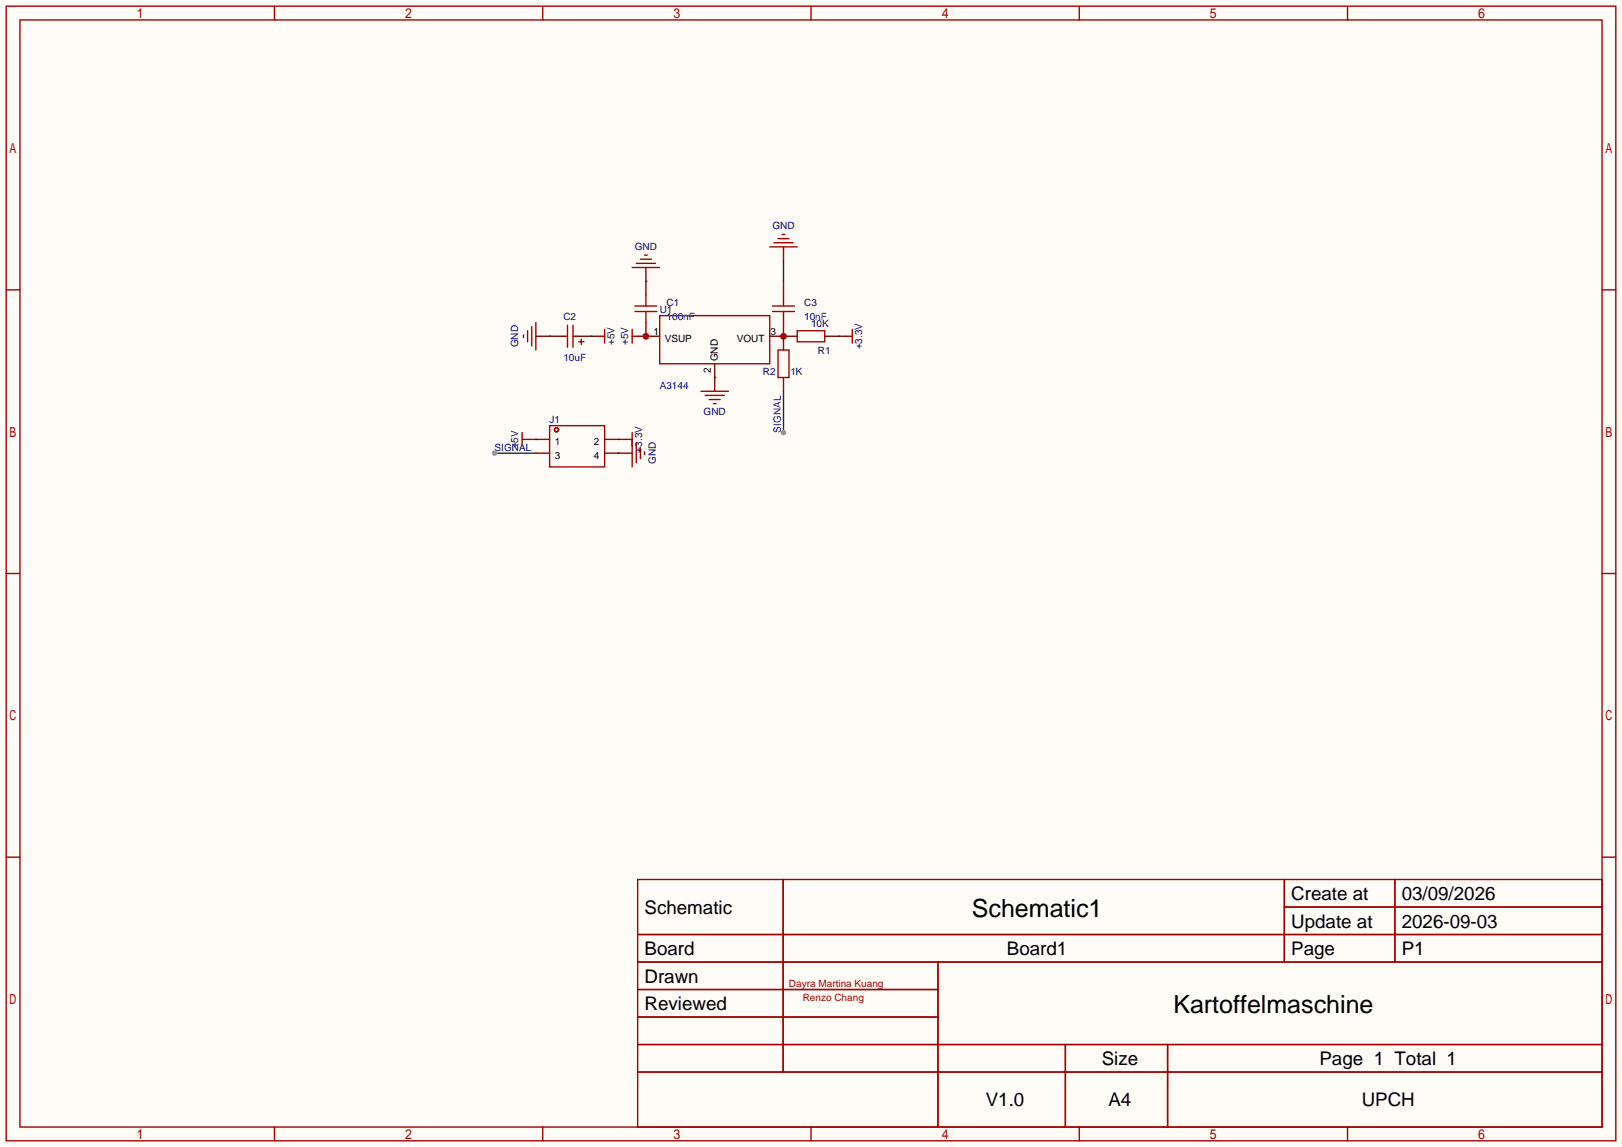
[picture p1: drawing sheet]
<svg xmlns="http://www.w3.org/2000/svg" width="299mm" height="212mm" viewBox="0 0 299 212" stroke-linecap="round" stroke-linejoin="round" font-family="sans-serif">
<path d="M0 0h299.5v211.8h-299.5z" fill="#fffcf7"/>
<g fill="none" stroke="#a10000" stroke-width=".25">
<path d="M1.1 1.1h297.2v209.6h-297.2zM3.7 3.7h292.1v204.5h-292.1zM50.7 1.1v2.6M100.2 1.1v2.6M149.7 1.1v2.6M199.3 1.1v2.6M248.8 1.1v2.6M1.1 53.5h2.6M121.8 58.3h20.3v8.9h-20.3zM295.8 53.5h2.5M116.7 60.8v2.6M116.7 62.1h1.3"/>
<path d="M129.4 72.3h5.1M130.2 73h3.5M130.9 73.8h2.1M131.7 74.5h.5M143.6 64.6h2.1v5.1h-2.1zM147.2 61.1h5.1v2h-5.1zM156.1 62.1h1.3M157.4 60.8v2.6M1.1 105.9h2.6M295.8 105.9h2.5M1.1 158.3h2.6M295.8 158.3h2.5"/>
<path d="M117.7 162.4h178.1v45.8h-178.1zM117.7 172.6h178.1M117.7 177.7h178.1M144.6 162.4v35.6M173.2 177.7v30.5M237.1 162.4v15.3M237.1 167.5h58.7M257.5 162.4v15.3M117.7 182.8h55.5M117.7 192.9h178.1M117.7 187.8h55.5M117.7 198h178.1"/>
<path d="M196.7 192.9v15.3M215.6 192.9v15.3M50.7 208.2v2.5M100.2 208.2v2.5M149.7 208.2v2.5M199.3 208.2v2.5M248.8 208.2v2.5"/>
</g>
<path d="M118 62.1h3.8M132 67.2v5.1M142.1 62.1h5.1M144.7 62.1v2.5M144.7 69.7v2.6M152.3 62.1h3.8" fill="none" stroke="#870000" stroke-width=".25"/>
<path d="M119.3 62.1h.1M132 69.7h.1M144.7 62.1h.1M144.7 72.3v7.6M154.8 62.1h.1" fill="none" stroke="#008700" stroke-width=".25"/>
<circle cx="144.7" cy="79.9" r=".51" fill="#999"/>
<path d="M119.3 51.9v2.6M119.3 59.6v2.5" fill="none" stroke="#870000" stroke-width=".25"/>
<circle cx="119.3" cy="62.1" r=".63" fill="#c00"/>
<g fill="none" stroke="#a10000" stroke-width=".25">
<path d="M98.9 59.6v5M116.7 49.4h5.1M117.2 56.5h4.1M117.2 57.5h4.1M117.5 48.6h3.5M118.2 47.9h2.1M119 47.1h.5M119.3 54.5v2M119.3 57.5v2.1M96.6 61.8v.6M97.4 61.1v2M98.2 60.3v3.6"/>
<path d="M104 62.1h.8M104.8 60.1v4M105.8 60.1v4M105.8 62.1h.8M106.8 63.1h1M107.3 62.6v1M110.4 62.1h1.2M111.6 60.8v2.6"/>
</g>
<path d="M119.3 49.4v2.5M144.7 51.9v2.6M144.7 59.6v2.5M98.9 62.1h5.1M106.6 62.1h3.8" fill="none" stroke="#870000" stroke-width=".25"/>
<path d="M119.3 51.9h.1M101.5 62.1h.1M109.1 62.1h.1" fill="none" stroke="#008700" stroke-width=".25"/>
<circle cx="144.7" cy="62.1" r=".63" fill="#c00"/>
<g fill="none" stroke="#a10000" stroke-width=".25">
<path d="M142.6 56.5h4.1M142.6 57.5h4.1M144.7 54.5v2M144.7 57.5v2.1M96.4 79.9v2.5M101.5 78.6h10.1v7.6h-10.1zM116.7 79.9v2.5M96.4 81.2h1.3M115.4 81.2h1.3"/>
<circle cx="102.7" cy="79.4" r=".38"/>
</g>
<path d="M97.7 81.2h3.8M98.9 83.7h2.6M111.6 81.2h3.8M111.6 83.7h2.6" fill="none" stroke="#870000" stroke-width=".25"/>
<path d="M91.3 83.7h7.6M98.9 81.2h.1M114.2 81.2h.1" fill="none" stroke="#008700" stroke-width=".25"/>
<circle cx="91.3" cy="83.7" r=".51" fill="#999"/>
<path d="M144.7 45.6v2.5M114.2 83.7h2.5" fill="none" stroke="#870000" stroke-width=".25"/>
<path d="M142.1 45.6h5.1M142.9 44.8h3.5M143.6 44.1h2.1M144.4 43.3h.5M116.7 81.2v5M117.5 81.9v3.6M118.2 82.7v2M119 83.4v.5" fill="none" stroke="#a10000" stroke-width=".25"/>
<path d="M144.7 48.1v3.8M114.2 83.7h.1" fill="none" stroke="#008700" stroke-width=".25"/>
<g font-size="4.6">
<text x="179.4" y="169.4">Schematic1</text>
<text x="216.6" y="187.1">Kartoffelmaschine</text>
</g>
<g font-size="3.5">
<text x="238.4" y="166.2">Create at</text>
<text x="258.8" y="166.2">03/09/2026</text>
<text x="119" y="168.8">Schematic</text>
<text x="238.4" y="171.3">Update at</text>
<text x="258.8" y="171.3">2026-09-03</text>
<text x="119" y="176.4">Board</text>
<text x="185.9" y="176.4">Board1</text>
<text x="238.4" y="176.4">Page</text>
<text x="258.8" y="176.4">P1</text>
<text x="119" y="181.5">Drawn</text>
<text x="119" y="186.6">Reviewed</text>
<text x="203.4" y="196.7">Size</text>
<text x="243.6" y="196.7">Page 1 Total 1</text>
<text x="182" y="204.3">V1.0</text>
<text x="204.7" y="204.3">A4</text>
<text x="251.4" y="204.3">UPCH</text>
</g>
<g font-size="1.8" fill="#000080">
<text x="117.2" y="46.1">GND</text>
<text x="142.6" y="42.3">GND</text>
<text x="104" y="59.1">C2</text>
<text x="121.8" y="57.8">U1</text>
<text x="123.1" y="56.6">C1</text>
<text x="148.5" y="56.6">C3</text>
<text x="95.7" y="64.2" transform="rotate(-90 95.7 64.2)">GND</text>
<text x="113.5" y="63.8" transform="rotate(-90 113.5 63.8)">+5V</text>
<text x="116" y="63.8" transform="rotate(-90 116 63.8)">+5V</text>
<text x="151" y="65.5">R1</text>
<text x="159.2" y="64.5" transform="rotate(-90 159.2 64.5)">+3.3V</text>
<text x="140.8" y="69.3">R2</text>
<text x="129.9" y="76.6">GND</text>
<text x="95.7" y="82.8" transform="rotate(-90 95.7 82.8)">+5V</text>
<text x="101.5" y="78.2">J1</text>
<text x="118.5" y="83.6" transform="rotate(-90 118.5 83.6)">+3.3V</text>
<text x="121.1" y="85.7" transform="rotate(-90 121.1 85.7)">GND</text>
</g>
<g font-size="1.8" fill="#00f">
<text x="123.1" y="59.1">100nF</text>
<text x="148.5" y="59.1">10nF</text>
<text x="149.7" y="60.4">10K</text>
<text x="104" y="66.7">10uF</text>
<text x="121.8" y="71.8">A3144</text>
<text x="145.9" y="69.3">1K</text>
<text x="91.3" y="83.2">SIGNAL</text>
<text x="144.2" y="79.9" transform="rotate(-90 144.2 79.9)">SIGNAL</text>
</g>
<g font-size="1.8">
<text x="120.6" y="61.9">1</text>
<text x="122.7" y="63.1">VSUP</text>
<text x="136" y="63.1">VOUT</text>
<text x="142.2" y="61.9">3</text>
<text x="131.2" y="68.8" transform="rotate(-90 131.2 68.8)">2</text>
<text x="132.5" y="66.7" transform="rotate(-90 132.5 66.7)">GND</text>
<text x="102.4" y="82.2">1</text>
<text x="109.7" y="82.2">2</text>
<text x="102.4" y="84.7">3</text>
<text x="109.7" y="84.7">4</text>
</g>
<g font-size="1.8" fill="#a00000">
<text x="145.7" y="182.3">Dayra Martina Kuang</text>
<text x="148.2" y="184.8">Renzo Chang</text>
</g>
</svg>
